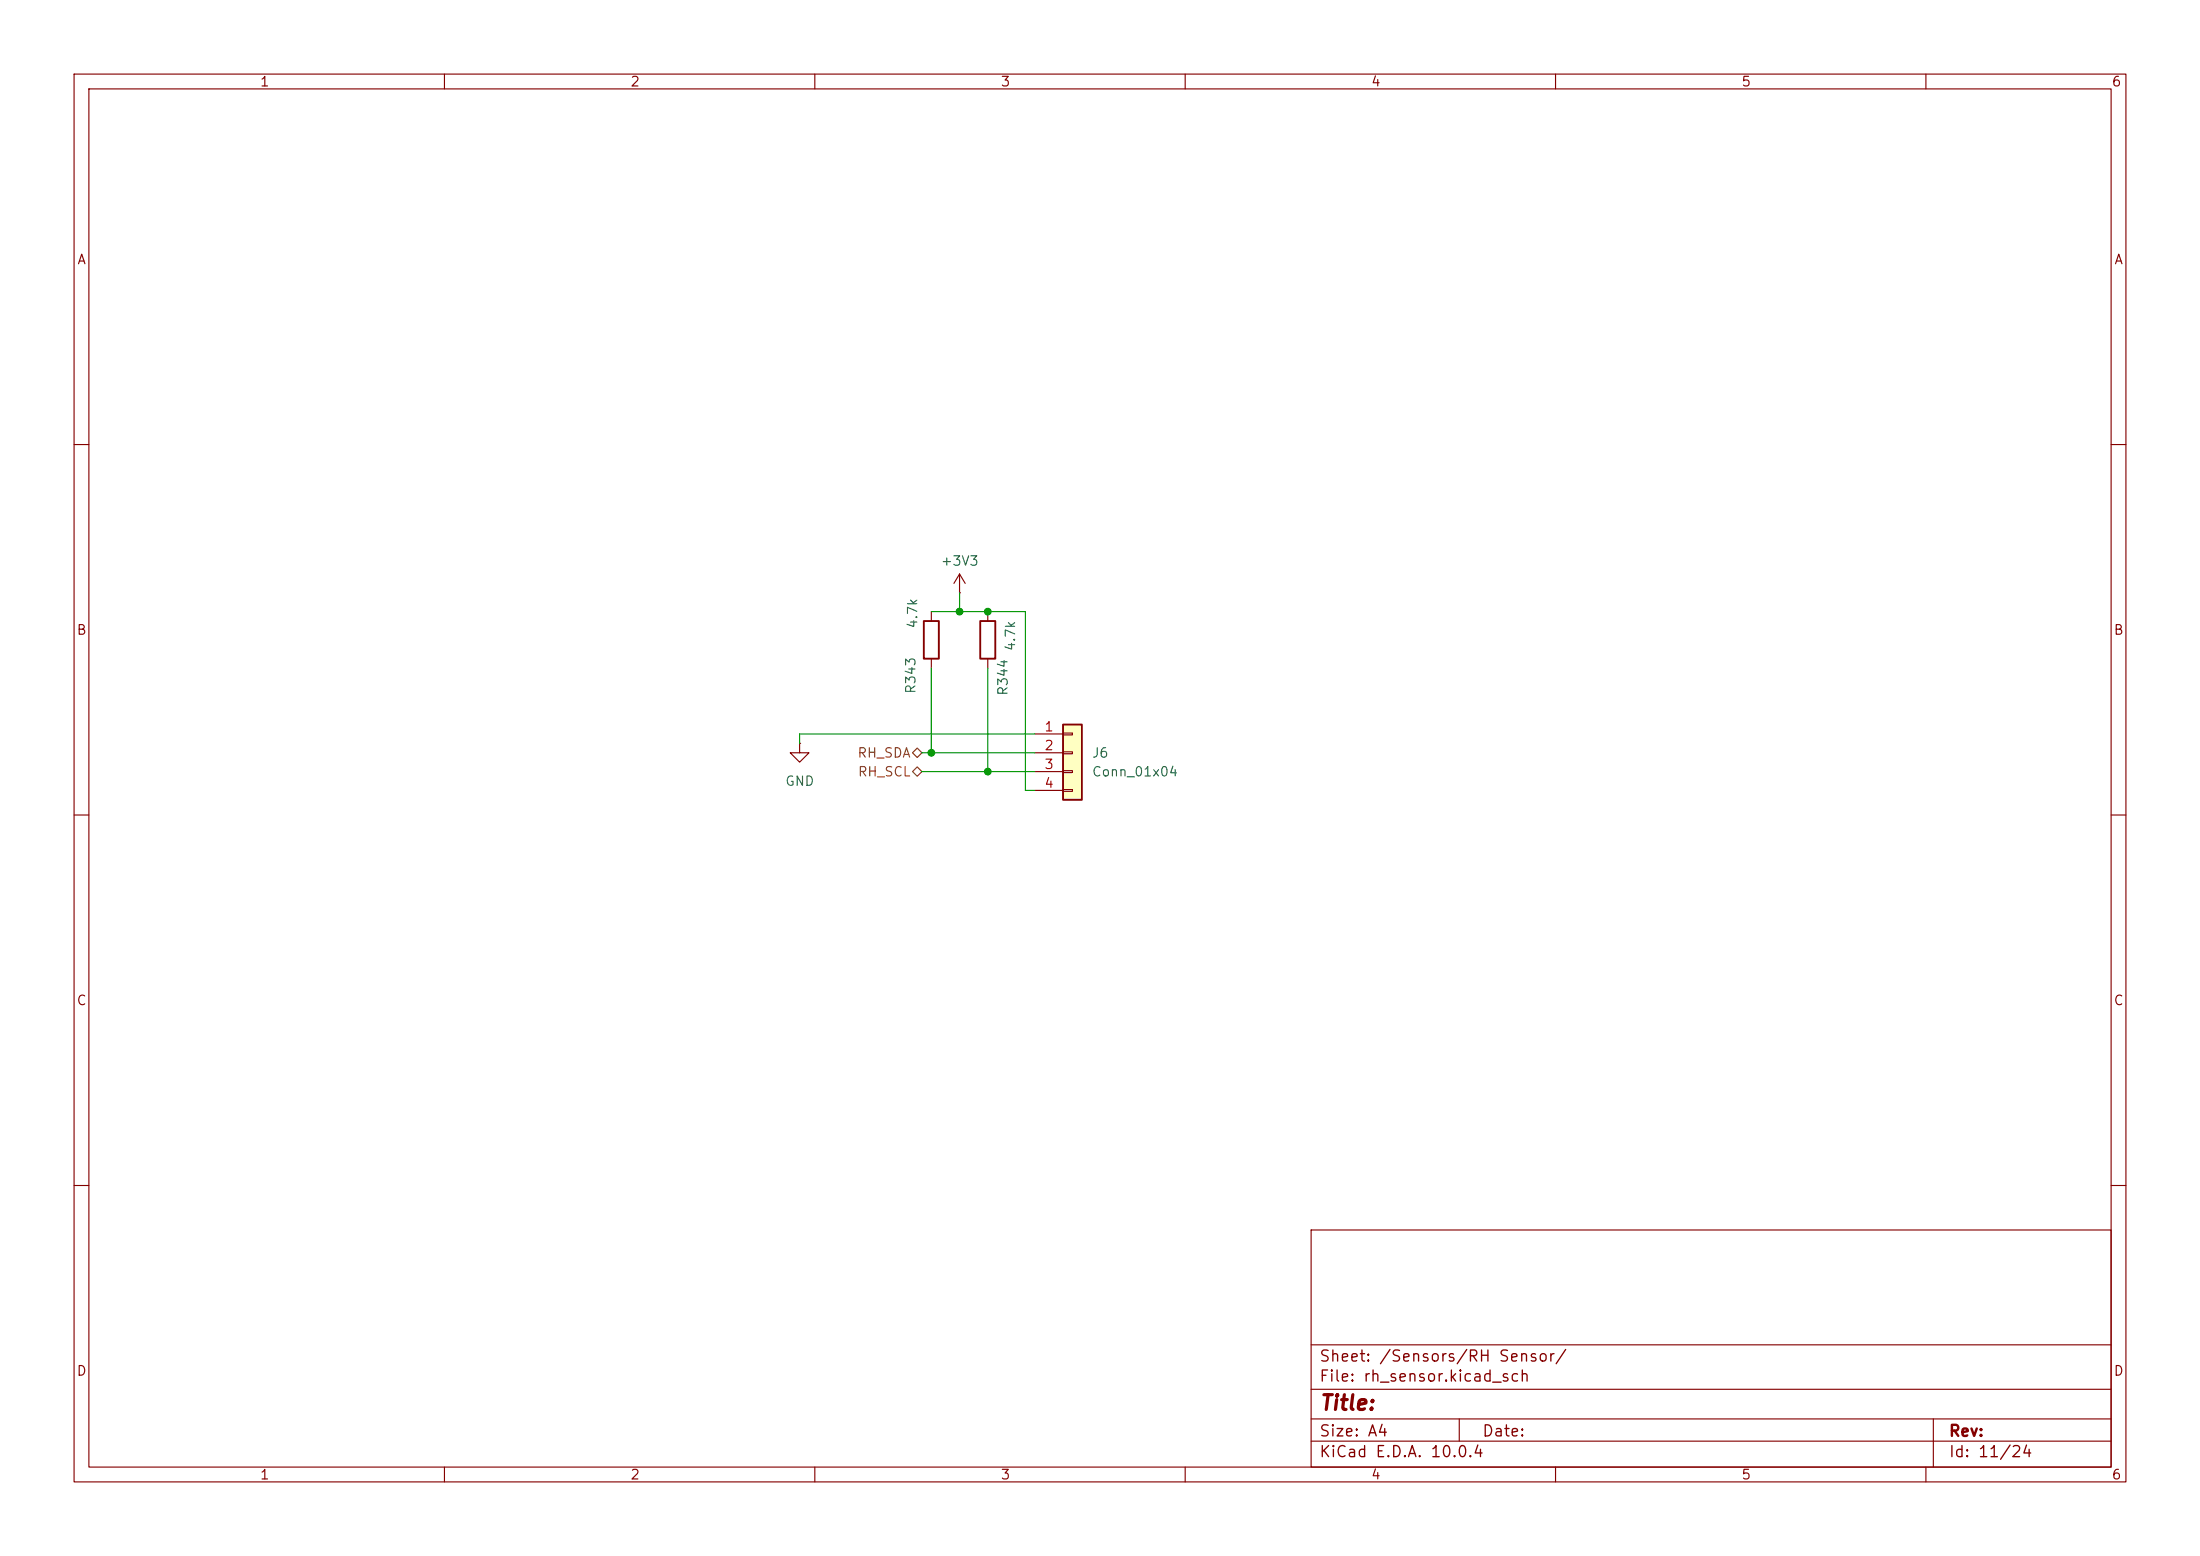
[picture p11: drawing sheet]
<svg xmlns="http://www.w3.org/2000/svg" width="297mm" height="210mm" viewBox="0 0 297 210" stroke-linecap="round" stroke-linejoin="round" font-family="sans-serif">
<g fill="none" stroke="#840000" stroke-width=".15">
<path d="M10 10h277v190h-277zM12 12h273v186h-273zM60 10v2M110 10v2M160 10v2M210 10v2M260 10v2M10 60h2M129.5 77.5l-.7 1.2M129.5 77.5l.8 1.2M129.5 77.5v2.5M285 60h2"/>
<path d="M125.7 82.6v1.2M125.7 88.9v1.3M129.5 80h.1M133.3 82.6v1.2M133.3 88.9v1.3M10 110h2M107.9 100.3v1.3h1.3l-1.3 1.3-1.2-1.3h1.2M107.9 100.3h.1M285 110h2M10 160h2M177 166h108v32h-108zM285 160h2"/>
<path d="M60 198v2M110 198v2M160 198v2M177 194.5h108M177 191.5h108M177 187.5h108M177 181.5h108M197 191.5v3M210 198v2M260 198v2M261 191.5v6.5"/>
</g>
<path d="M124.7 83.8h2v5.1h-2zM132.3 83.8h2.1v5.1h-2.1z" fill="none" stroke="#840000" stroke-width=".25"/>
<path d="M143.5 97.8h2.5v10.2h-2.5z" fill="#ffffc2"/>
<path d="M143.5 97.8h2.5v10.2h-2.5z" fill="none" stroke="#840000" stroke-width=".25"/>
<path d="M139.7 99.1h3.8M143.5 98.9h1.3v.3h-1.3zM139.7 101.6h3.8M139.7 104.1h3.8M139.7 106.7h3.8M143.5 101.5h1.3v.2h-1.3zM143.5 104h1.3v.3h-1.3zM143.5 106.6h1.3v.2h-1.3z" fill="none" stroke="#840000" stroke-width=".15"/>
<path d="M123.2 104.1l.6-.6 .7 .6-.7 .7zM123.8 101l.7 .6-.7 .6-.6-.6z" fill="none" stroke="#725600" stroke-width=".15"/>
<path d="M125.7 82.6h12.7v24.1h1.3M125.7 90.2v11.4M129.5 80v2.6M133.3 90.2v13.9M139.7 99.1h-31.8v1.2M124.5 101.6h15.2M124.5 104.1h15.2" fill="none" stroke="#009600" stroke-width=".15"/>
<g fill="#009600" stroke="#009600" stroke-width=".14">
<circle cx="125.7" cy="101.6" r=".46"/>
<circle cx="129.5" cy="82.6" r=".46"/>
<circle cx="133.3" cy="82.6" r=".46"/>
<circle cx="133.3" cy="104.1" r=".46"/>
</g>
<text font-size="2" fill="#840000" x="178" y="190.8">Title:</text>
<g font-size="1.5" fill="#840000">
<text x="178" y="184.2">Sheet: /Sensors/RH Sensor/</text>
<text x="178" y="186.9">File: rh_sensor.kicad_sch</text>
<text x="178" y="197.1">KiCad E.D.A. 10.0.4</text>
<text x="178" y="194.3">Size: A4</text>
<text x="200" y="194.3">Date:</text>
<text x="263" y="194.3">Rev:</text>
<text x="263" y="197.1">Id: 11/24</text>
</g>
<g font-size="1.3" fill="#840000">
<text x="35" y="12">1</text>
<text x="85" y="12">2</text>
<text x="135" y="12">3</text>
<text x="185" y="12">4</text>
<text x="235" y="12">5</text>
<text x="285" y="12">6</text>
<text x="10.3" y="36">A</text>
<text x="285.3" y="36">A</text>
<text x="10.3" y="86">B</text>
<text x="285.3" y="86">B</text>
<text x="10.3" y="136">C</text>
<text x="285.3" y="136">C</text>
<text x="10.3" y="186">D</text>
<text x="285.3" y="186">D</text>
<text x="35" y="200">1</text>
<text x="85" y="200">2</text>
<text x="135" y="200">3</text>
<text x="185" y="200">4</text>
<text x="235" y="200">5</text>
<text x="285" y="200">6</text>
</g>
<g font-size="1.3" fill="#006464">
<text x="126.9" y="76.7">+3V3</text>
<text x="124.2" y="84.9" transform="rotate(-90 124.2 84.9)">4.7k</text>
<text x="137.4" y="88" transform="rotate(-90 137.4 88)">4.7k</text>
<text x="123.9" y="93.7" transform="rotate(-90 123.9 93.7)">R343</text>
<text x="136.4" y="94" transform="rotate(-90 136.4 94)">R344</text>
<text x="105.9" y="106.4">GND</text>
<text x="147.3" y="102.6">J6</text>
<text x="147.3" y="105.1">Conn_01x04</text>
</g>
<g font-size="1.3" fill="#a90000">
<text x="140.9" y="99">1</text>
<text x="140.9" y="101.6">2</text>
<text x="140.9" y="104.1">3</text>
<text x="140.9" y="106.7">4</text>
</g>
<g font-size="1.3" fill="#725600">
<text x="115.7" y="102.6">RH_SDA</text>
<text x="115.7" y="105.1">RH_SCL</text>
</g>
</svg>
